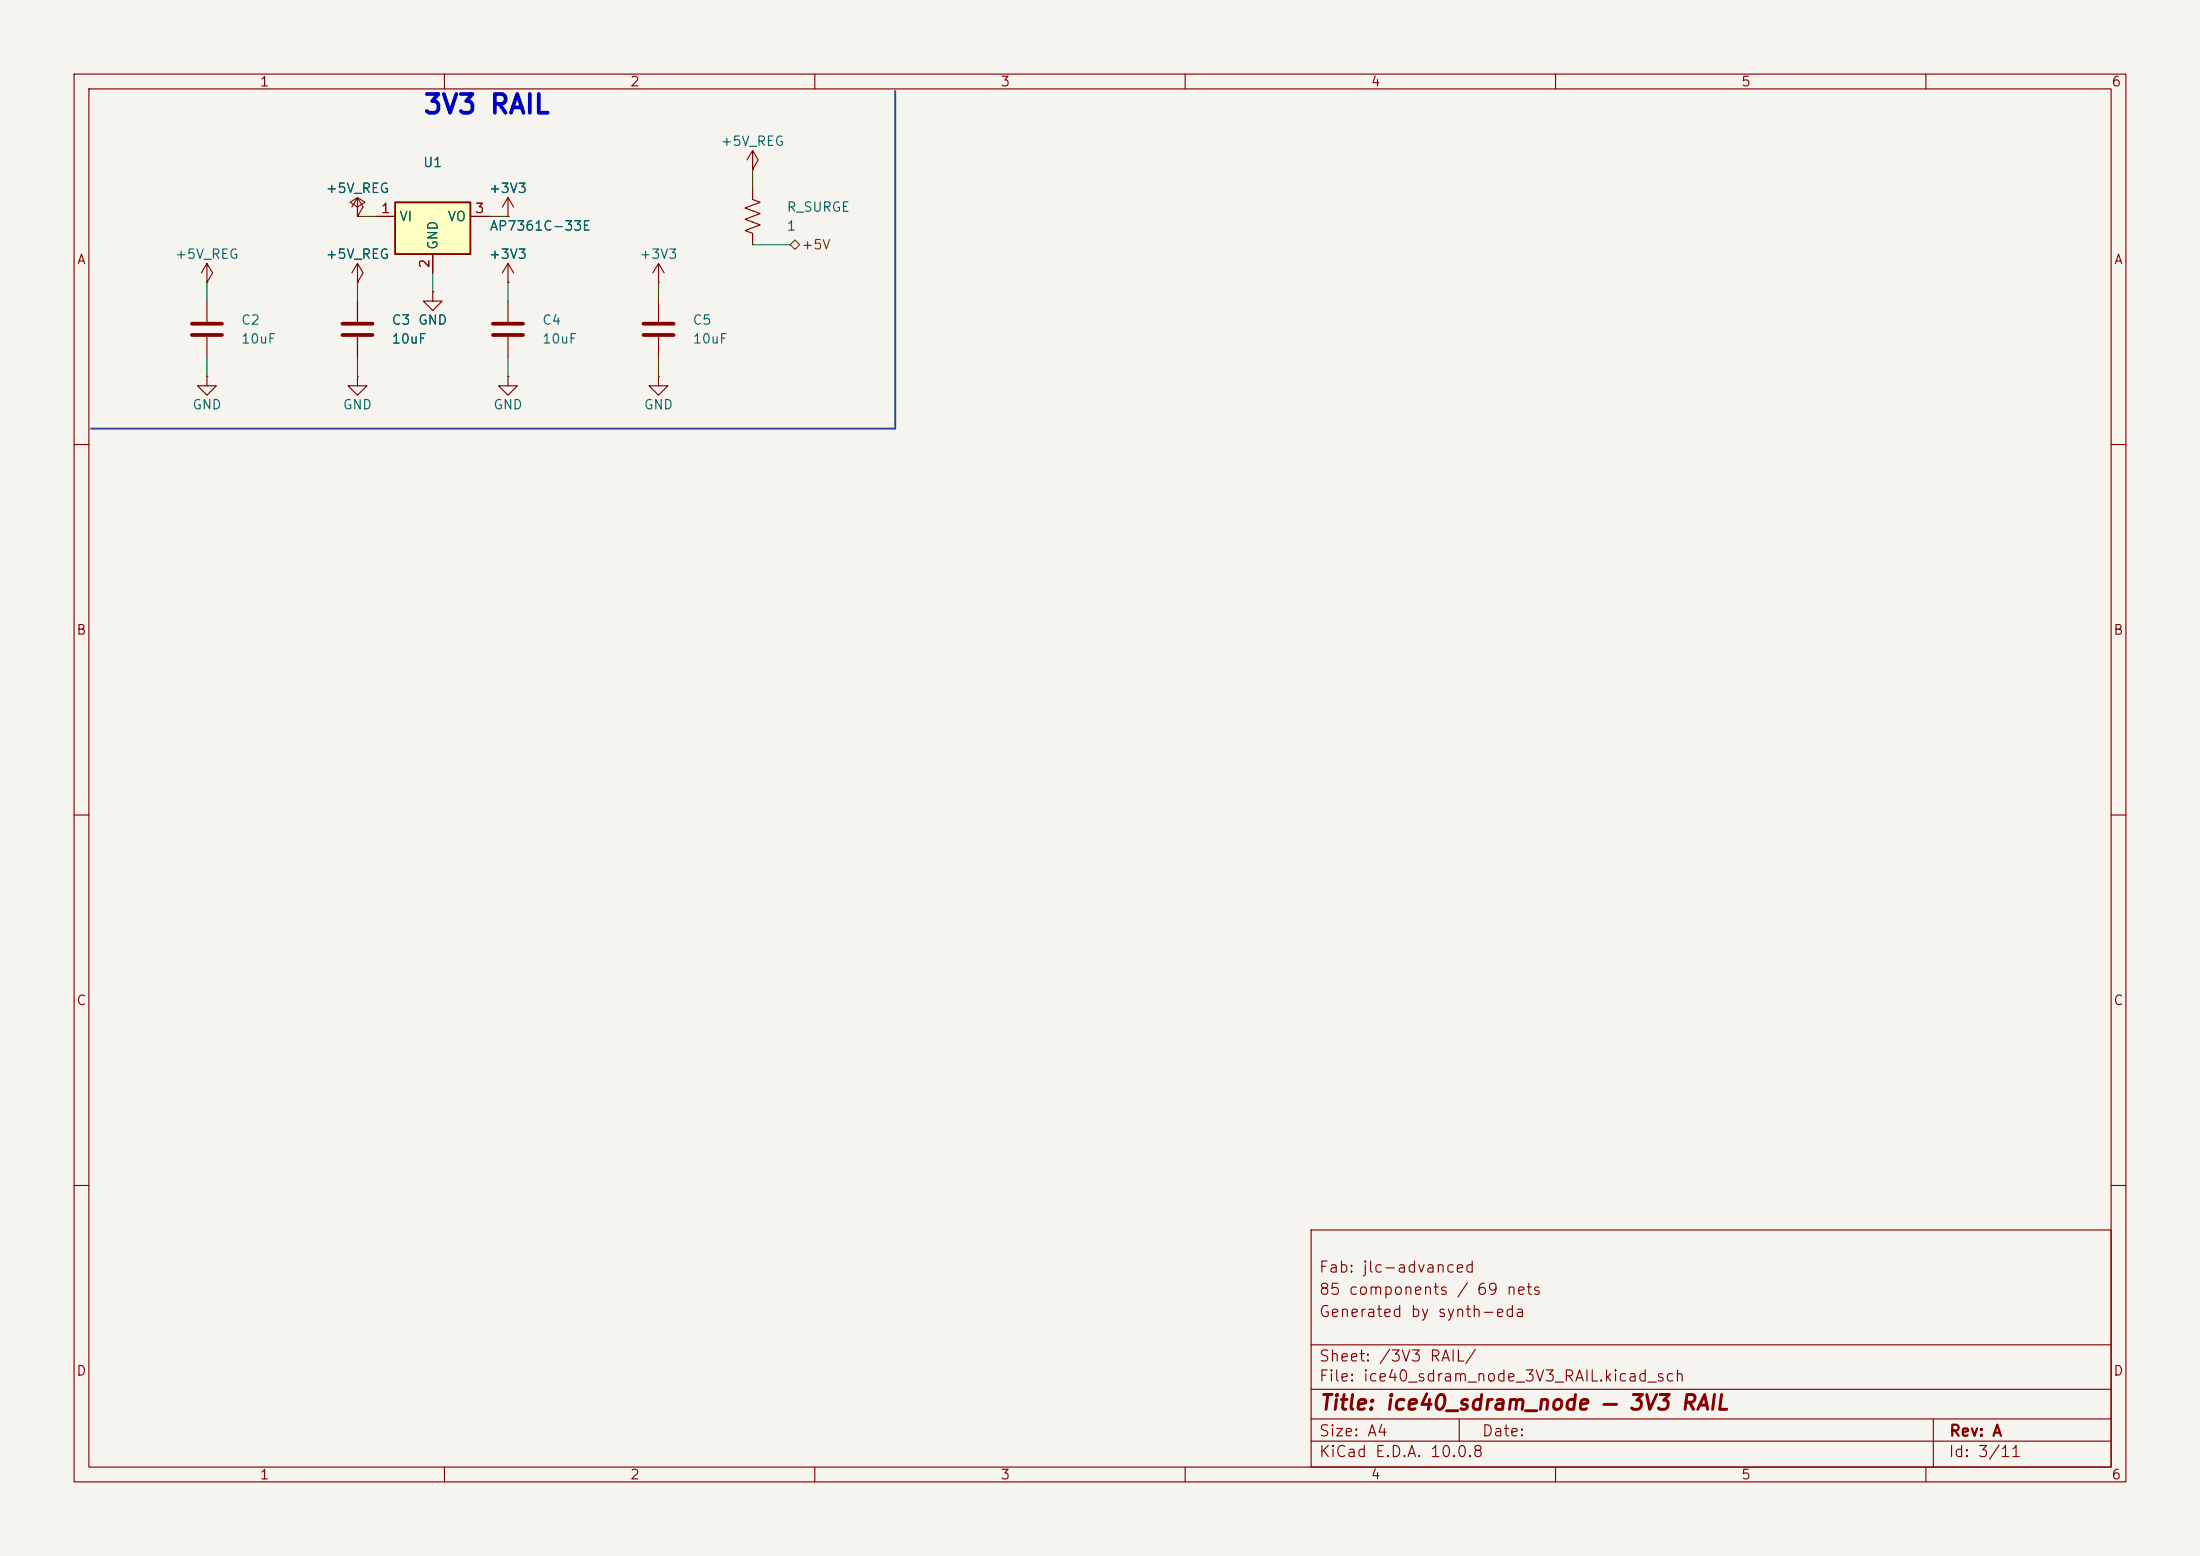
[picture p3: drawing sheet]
<svg xmlns="http://www.w3.org/2000/svg" width="297mm" height="210mm" viewBox="0 0 297 210" stroke-linecap="round" stroke-linejoin="round" font-family="sans-serif">
<path d="M0 0h297v210h-297z" fill="#f5f4ef" stroke="#f5f4ef" stroke-width=".14"/>
<g fill="none" stroke="#840000" stroke-width=".15">
<path d="M10 10h277v190h-277zM12 12h273v186h-273zM60 10v2M110 10v2M160 10v2M210 10v2M260 10v2M27.9 35.6v2.5l.8-1.3-.8-1.2-.7 1.2M27.9 38.1h.1M48.3 27.9l1-.6-1-.6-1.1 .6 1.1 .6v1.3M48.3 29.2h.1M48.3 35.6v2.5l.7-1.3-.7-1.2-.8 1.2"/>
<path d="M48.3 38.1h.1M48.3 26.7v2.5l.7-1.3-.7-1.2-.8 1.2M68.6 29.2h.1M68.6 26.7l-.8 1.2M68.6 26.7l.7 1.2M68.6 26.7v2.5M88.9 38.1h.1M88.9 35.6l-.8 1.2M88.9 35.6l.8 1.2M88.9 35.6v2.5M101.6 20.3v2.6l.8-1.3-.8-1.3-.8 1.3M101.6 22.9h.1"/>
<path d="M101.6 25.4v1.5l1 .4-2 .8 2 .7-2 .8 2 .8-2 .7 1 .4v1.5M27.9 50.8v1.3h1.3l-1.3 1.2-1.2-1.2h1.2M27.9 50.8h.1M27.9 40.6v2.8M27.9 45.5v2.8M48.3 50.8v1.3h1.2l-1.2 1.2-1.3-1.2h1.3M48.3 50.8h.1M68.6 50.8v1.3h1.2l-1.2 1.2-1.3-1.2h1.3M68.6 50.8h.1M88.9 50.8v1.3h1.3l-1.3 1.2-1.3-1.2h1.3M88.9 50.8h.1M88.9 40.6v2.8"/>
<path d="M88.9 45.5v2.8M10 60h2M285 60h2M10 110h2M285 110h2M10 160h2M177 166h108v32h-108zM285 160h2M60 198v2M110 198v2M160 198v2M177 194.5h108"/>
<path d="M177 191.5h108M177 187.5h108M177 181.5h108M197 191.5v3M210 198v2M260 198v2M261 191.5v6.5"/>
</g>
<path d="M25.9 43.7h4.1M25.9 45.2h4.1M86.9 43.7h4M86.9 45.2h4" fill="none" stroke="#840000" stroke-width=".51"/>
<path d="M53.3 27.3h10.2v7h-10.2z" fill="#ffffc2"/>
<path d="M53.3 27.3h10.2v7h-10.2z" fill="none" stroke="#840000" stroke-width=".25"/>
<g fill="none" stroke="#840000" stroke-width=".15">
<path d="M48.3 29.2h.1M48.3 38.1h.1M50.8 29.2h2.5M58.4 39.4v1.2h1.3l-1.3 1.3-1.3-1.3h1.3M58.4 39.4h.1M58.4 34.3v2.5M63.5 29.2h2.5M68.6 38.1h.1M68.6 29.2h.1M68.6 35.6v2.5M68.6 35.6l-.8 1.2M68.6 35.6l.7 1.2"/>
<path d="M48.3 40.6v2.8M48.3 45.5v2.8M68.6 40.6v2.8M68.6 45.5v2.8"/>
</g>
<path d="M46.2 43.7h4.1M46.2 45.2h4.1M66.5 43.7h4.1M66.5 45.2h4.1" fill="none" stroke="#840000" stroke-width=".51"/>
<path d="M106.7 33l.6-.6 .6 .6-.6 .7z" fill="none" stroke="#725600" stroke-width=".15"/>
<path d="M120.9 12.3v45.6h-108.6" fill="none" stroke="#314296" stroke-width=".25"/>
<g fill="none" stroke="#009600" stroke-width=".15">
<path d="M27.9 38.1v2.5M48.3 29.2h2.5M48.3 38.1v2.5M58.4 36.8v2.6M66 29.2h2.6M68.6 38.1v2.5M88.9 38.1v2.5M101.6 33h5.1M101.6 22.9v2.5M27.9 48.3v2.5M48.3 48.3v2.5M68.6 48.3v2.5"/>
<path d="M88.9 48.3v2.5"/>
</g>
<text font-size="2.5" fill="#0000c2" x="57" y="16">3V3 RAIL</text>
<text font-size="2" fill="#840000" x="178" y="190.8">Title: ice40_sdram_node — 3V3 RAIL</text>
<g font-size="1.5" fill="#840000">
<text x="178" y="172.1">Fab: jlc-advanced</text>
<text x="178" y="178.1">Generated by synth-eda</text>
<text x="178" y="175.1">85 components / 69 nets</text>
<text x="178" y="184.1">Sheet: /3V3 RAIL/</text>
<text x="178" y="186.8">File: ice40_sdram_node_3V3_RAIL.kicad_sch</text>
<text x="178" y="197">KiCad E.D.A. 10.0.8</text>
<text x="178" y="194.2">Size: A4</text>
<text x="200" y="194.2">Date:</text>
<text x="263" y="197">Id: 3/11</text>
<text x="263" y="194.2">Rev: A</text>
</g>
<g font-size="1.3" fill="#840000">
<text x="35" y="12">1</text>
<text x="85" y="12">2</text>
<text x="135" y="12">3</text>
<text x="185" y="12">4</text>
<text x="235" y="12">5</text>
<text x="285" y="12">6</text>
<text x="10.3" y="36">A</text>
<text x="285.3" y="36">A</text>
<text x="10.2" y="86">B</text>
<text x="285.2" y="86">B</text>
<text x="10.2" y="136">C</text>
<text x="285.2" y="136">C</text>
<text x="10.2" y="186">D</text>
<text x="285.2" y="186">D</text>
<text x="35" y="200">1</text>
<text x="85" y="200">2</text>
<text x="135" y="200">3</text>
<text x="185" y="200">4</text>
<text x="235" y="200">5</text>
<text x="285" y="200">6</text>
</g>
<g font-size="1.3" fill="#006464">
<text x="57" y="22.9">U1</text>
<text x="97.2" y="20">+5V_REG</text>
<text x="43.9" y="26.4">+5V_REG</text>
<text x="65.9" y="26.4">+3V3</text>
<text x="106.1" y="28.9">R_SURGE</text>
<text x="23.5" y="35.3">+5V_REG</text>
<text x="43.9" y="35.3">+5V_REG</text>
<text x="53.8" y="30.2">VI</text>
<text x="59.4" y="33.8" transform="rotate(-90 59.4 33.8)">GND</text>
<text x="60.3" y="30.2">VO</text>
<text x="65.9" y="35.3">+3V3</text>
<text x="66" y="31.4">AP7361C-33E</text>
<text x="86.2" y="35.3">+3V3</text>
<text x="106.1" y="31.4">1</text>
<text x="32.5" y="44.1">C2</text>
<text x="32.5" y="46.7">10uF</text>
<text x="52.8" y="44.1">C3</text>
<text x="52.8" y="46.7">10uF</text>
<text x="56.4" y="44.1">GND</text>
<text x="73.1" y="44.1">C4</text>
<text x="73.1" y="46.7">10uF</text>
<text x="93.4" y="44.1">C5</text>
<text x="93.4" y="46.7">10uF</text>
<text x="25.9" y="55.6">GND</text>
<text x="46.2" y="55.6">GND</text>
<text x="66.5" y="55.6">GND</text>
<text x="86.8" y="55.6">GND</text>
</g>
<g font-size="1.3" fill="#a90000">
<text x="51.3" y="29.1">1</text>
<text x="64" y="29.1">3</text>
<text x="58.3" y="36.3" transform="rotate(-90 58.3 36.3)">2</text>
</g>
<text font-size="1.3" fill="#725600" x="108.1" y="34">+5V</text>
</svg>
